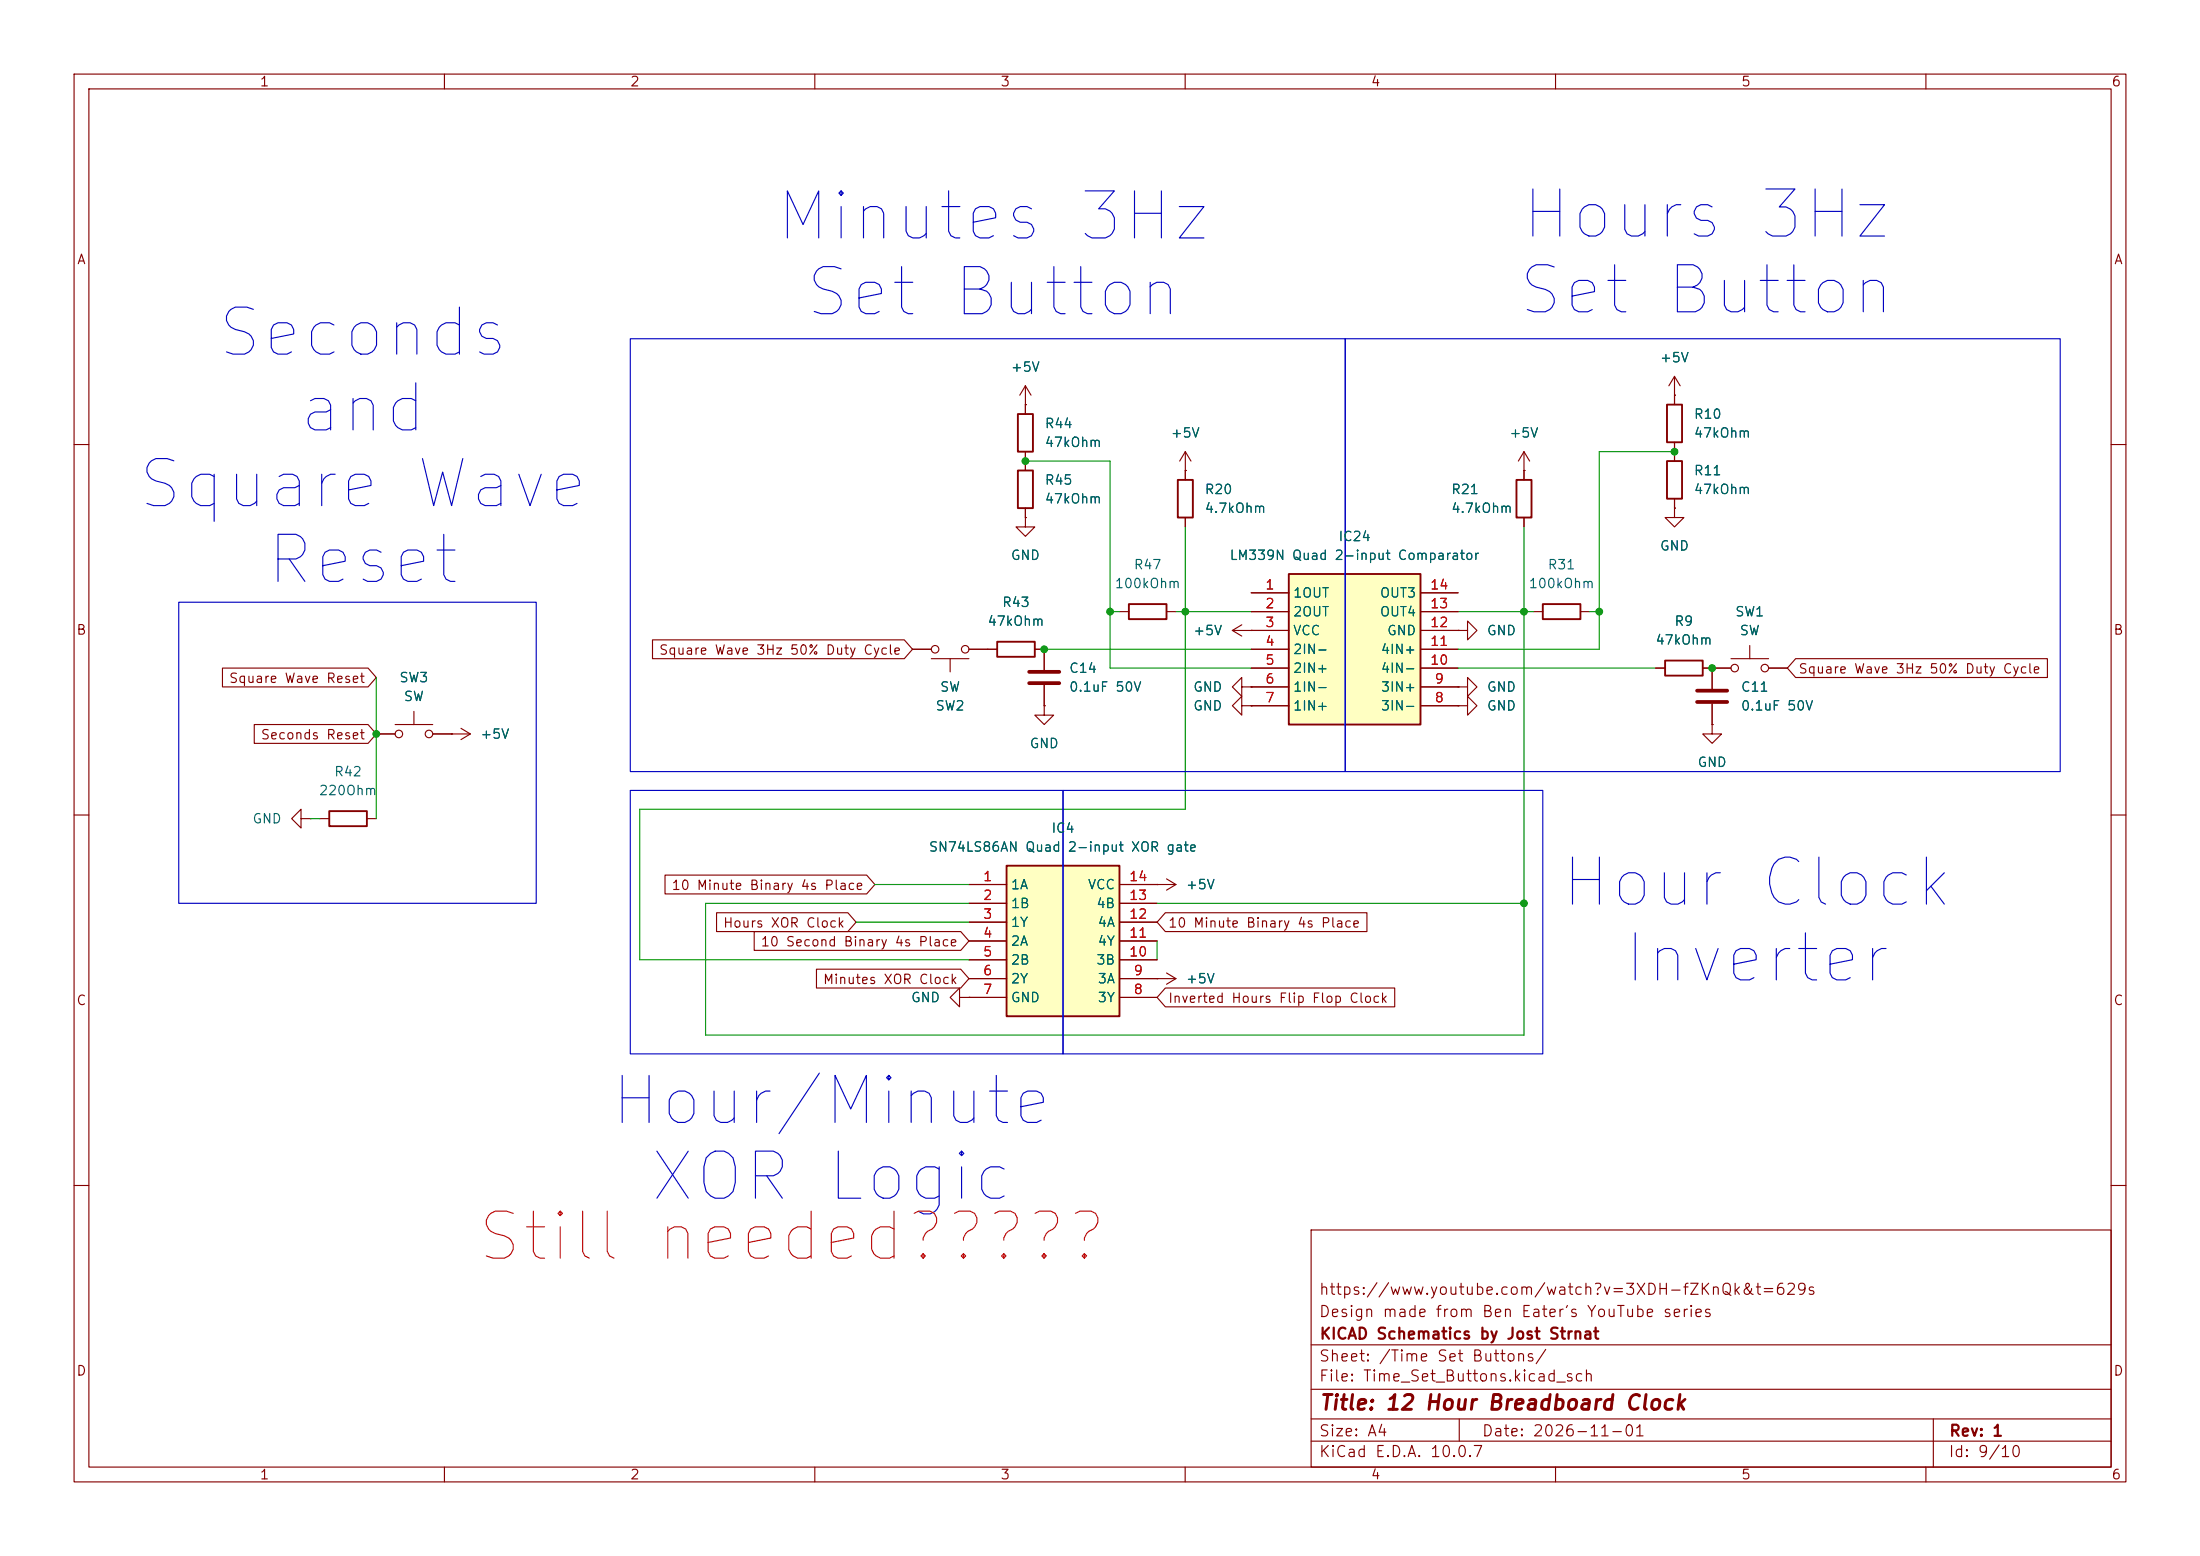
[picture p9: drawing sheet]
<svg xmlns="http://www.w3.org/2000/svg" width="297mm" height="210mm" viewBox="0 0 297 210" stroke-linecap="round" stroke-linejoin="round" font-family="sans-serif">
<g fill="none" stroke="#840000" stroke-width=".15">
<path d="M10 10h277v190h-277zM12 12h273v186h-273zM60 10v2M110 10v2M160 10v2M210 10v2M260 10v2M10 60h2M160 63.5v1.3M160 69.9v1.2M226.1 68.6v1.3h1.2l-1.2 1.2-1.3-1.2h1.3M226.1 68.6h.1"/>
<path d="M226.1 61v1.2M226.1 67.3v1.3M285 60h2M50.8 99.1h2.5M53.3 97.8h5.1M55.9 96v1.8M58.4 99.1h5.1M61 99.1h.1M62.2 98.3l1.3 .8M63.5 99.1l-1.3 .7M123.2 87.6h2.5M125.7 88.9h5.1"/>
<path d="M128.3 88.9v1.8M130.8 87.6h3.8M139.7 87.6h1.3v2.8M141 92.5v2.8M223.5 90.2h1.3M229.9 90.2h1.2M231.1 97.8v1.3h1.3l-1.3 1.2-1.2-1.2h1.2M231.1 97.8h.1M10 110h2M285 110h2M10 160h2M177 166h108v32h-108z"/>
<path d="M285 160h2M60 198v2M110 198v2M160 198v2M177 194.5h108M177 191.5h108M177 187.5h108M177 181.5h108M197 191.5v3M210 198v2M260 198v2M261 191.5v6.5"/>
<circle cx="53.8" cy="99.1" r=".51"/>
<circle cx="57.9" cy="99.1" r=".51"/>
<circle cx="126.2" cy="87.6" r=".51"/>
<circle cx="130.3" cy="87.6" r=".51"/>
</g>
<path d="M159 64.8h2v5.1h-2zM225 62.2h2.1v5.1h-2.1zM134.6 86.6h5.1v2h-5.1zM224.8 89.2h5.1v2h-5.1z" fill="none" stroke="#840000" stroke-width=".25"/>
<path d="M138.9 92.2h4.1M138.9 90.7h4.1" fill="none" stroke="#840000" stroke-width=".51"/>
<path d="M174 77.5h17.8v20.3h-17.8z" fill="#ffffc2"/>
<path d="M137.4 55.9h2v5.1h-2zM225 54.6h2.1v5.1h-2.1zM137.4 63.5h2v5.1h-2zM174 77.5h17.8v20.3h-17.8zM204.7 64.8h2.1v5.1h-2.1zM152.4 81.5h5.1v2.1h-5.1zM208.3 81.5h5.1v2.1h-5.1z" fill="none" stroke="#840000" stroke-width=".25"/>
<g fill="none" stroke="#840000" stroke-width=".15">
<path d="M138.4 54.6h.1M138.4 52.1v3.8M138.4 52.1l-.7 1.2M138.4 52.1l.8 1.2M226.1 53.3h.1M226.1 50.8l-.8 1.3M226.1 50.8l.7 1.3M226.1 50.8v3.8M226.1 59.7v1.3M138.4 69.9v1.2h1.3l-1.3 1.3-1.2-1.3h1.2M138.4 69.9h.1M138.4 61v2.5"/>
<path d="M138.4 68.6v1.3M160 63.5h.1M160 61l-.7 1.2M160 61l.8 1.2M160 61v2.5M205.7 63.5h.1M205.7 61v3.8M205.7 69.9v1.2M205.7 61l-.7 1.2M205.7 61l.8 1.2M141 95.3v1.2h1.2l-1.2 1.3-1.3-1.3h1.3M141 95.3h.1"/>
<path d="M151.1 82.6h1.3M157.5 82.6h1.2M166.4 85.1h7.6M166.4 85.1l1.2 .8M167.6 92.7v-1.3l-1.2 1.3 1.2 1.3v-1.3h1.3M167.6 95.3v-1.3l-1.2 1.3 1.2 1.2v-1.2h1.3M167.6 84.3l-1.2 .8M168.9 85.1h.1M168.9 92.7h.1M168.9 95.3h.1M168.9 80h5.1M168.9 82.6h5.1"/>
<path d="M168.9 87.6h5.1M168.9 90.2h5.1M168.9 92.7h5.1M168.9 95.3h5.1M191.8 80h5M191.8 82.6h5M191.8 85.1h5M191.8 87.6h5M191.8 90.2h5M191.8 92.7h5M191.8 95.3h5M196.8 95.3h1.3v-1.3l1.3 1.3-1.3 1.2v-1.2"/>
<path d="M196.8 95.3h.1M196.8 92.7h1.3v-1.3l1.3 1.3-1.3 1.3v-1.3M196.8 92.7h.1M196.8 85.1h1.3v-1.3l1.3 1.3-1.3 1.3v-1.3M196.8 85.1h.1M207 82.6h1.3M213.4 82.6h1.2M231.1 95v2.8M233.7 90.2h-2.6v2.8M233.7 88.9h5.1M236.2 87.1v1.8M238.8 90.2h2.5"/>
<path d="M40.6 110.5v-1.3l-1.2 1.3 1.2 1.3v-1.3h1.3M41.9 110.5h.1"/>
<circle cx="234.2" cy="90.2" r=".51"/>
<circle cx="238.3" cy="90.2" r=".51"/>
</g>
<path d="M229.1 93.2h4.1M229.1 94.7h4.1" fill="none" stroke="#840000" stroke-width=".51"/>
<path d="M135.9 116.8h15.2v20.4h-15.2z" fill="#ffffc2"/>
<path d="M44.4 109.5h5.1v2h-5.1zM135.9 116.8h15.2v20.4h-15.2z" fill="none" stroke="#840000" stroke-width=".25"/>
<g fill="none" stroke="#840000" stroke-width=".15">
<path d="M138.4 54.6h.1M138.4 54.6v1.3M226.1 53.3h.1M226.1 53.3v1.3M226.1 59.7v2.5M138.4 69.9h.1M138.4 61v2.5M138.4 68.6v1.3M160 63.5h.1M160 63.5v1.3M160 69.9v1.2M205.7 63.5h.1"/>
<path d="M205.7 63.5v1.3M205.7 69.9v1.2M226.1 68.6h.1M226.1 67.3v1.3M30 90.2h19.7l1.1 1.2-1.1 1.3h-19.7zM34.3 97.8h15.4l1.1 1.3-1.1 1.2h-15.4zM50.8 99.1h2.5M58.4 99.1h2.6M61 99.1h.1M88.1 86.4h34l1.1 1.2-1.1 1.3h-34zM123.2 87.6h2.5M130.8 87.6h3.8"/>
<path d="M139.7 87.6h1.3v2.8M141 95.3h.1M141 92.5v2.8M168.9 92.7h.1M168.9 85.1h.1M168.9 95.3h.1M168.9 87.6h5.1M168.9 80h5.1M168.9 82.6h5.1M168.9 85.1h5.1M168.9 90.2h5.1M168.9 92.7h5.1"/>
<path d="M168.9 95.3h5.1M191.8 87.6h5M191.8 80h5M191.8 82.6h5M191.8 85.1h5M191.8 90.2h5M191.8 92.7h5M191.8 95.3h5M196.8 85.1h.1M196.8 92.7h.1M196.8 95.3h.1M223.5 90.2h1.3"/>
<path d="M229.9 90.2h3.8M231.1 97.8h.1M231.1 90.2v2.8M231.1 95v2.8M238.8 90.2h2.5M242.4 88.9h34v2.5h-34l-1.1-1.2zM43.2 110.5h1.2M49.5 110.5h1.3M89.8 118.1h27.2l1.1 1.3-1.1 1.3h-27.2zM130.8 119.4h5.1M151.1 119.4h7.6M156.2 119.4h.1"/>
<path d="M157.5 118.6l1.2 .8M158.7 119.4l-1.2 .7M96.7 123.2h17.8l1.1 1.3-1.1 1.2h-17.8zM101.8 125.7h27.9l1.1 1.3-1.1 1.3h-27.9zM110.2 130.8h19.5l1.1 1.3-1.1 1.3h-19.5zM129.5 134.6v-1.2l-1.2 1.2 1.2 1.3v-1.3h1.3M130.8 134.6h.1M130.8 121.9h5.1M130.8 124.5h5.1M130.8 127h5.1M130.8 129.5h5.1M130.8 132.1h5.1"/>
<path d="M130.8 134.6h5.1M151.1 121.9h5.1M151.1 124.5h5.1M151.1 127h5.1M151.1 129.5h5.1M151.1 132.1h7.6M151.1 134.6h5.1M156.2 132.1h.1M157.3 123.2h27.2v2.5h-27.2l-1.1-1.2zM157.3 133.3h31v2.6h-31l-1.1-1.3zM157.5 131.3l1.2 .8M158.7 132.1l-1.2 .7"/>
</g>
<g fill="none" stroke="#009600" stroke-width=".15">
<path d="M138.4 62.2h11.5v28h19M160 71.1v38.1h-73.6v20.3h44.4M205.7 71.1v68.6h-110.5v-17.8h35.6M226.1 61h-10.2v26.6h-19.1M50.8 91.4v19.1M141 87.6h27.9M149.9 82.6h1.2M158.7 82.6h10.2M196.8 82.6h10.2M196.8 90.2h26.7M214.6 82.6h1.3M41.9 110.5h1.3"/>
<path d="M118.1 119.4h12.7M115.6 124.5h15.2M156.2 127v2.5M156.2 121.9h49.5"/>
</g>
<path d="M85.1 45.7h96.5v58.4h-96.5zM181.6 45.7h96.5v58.4h-96.5zM24.1 81.3h48.3v40.6h-48.3zM85.1 106.7h58.4v35.5h-58.4zM143.5 106.7h64.8v35.5h-64.8z" fill="none" stroke="#0000c2" stroke-width=".15"/>
<g fill="#009600" stroke="#009600" stroke-width=".14">
<circle cx="138.4" cy="62.2" r=".46"/>
<circle cx="226.1" cy="61" r=".46"/>
<circle cx="205.7" cy="82.6" r=".46"/>
<circle cx="215.9" cy="82.6" r=".46"/>
<circle cx="231.1" cy="90.2" r=".46"/>
<circle cx="141" cy="87.6" r=".46"/>
<circle cx="149.9" cy="82.6" r=".46"/>
<circle cx="160" cy="82.6" r=".46"/>
<circle cx="205.7" cy="121.9" r=".46"/>
<circle cx="50.8" cy="99.1" r=".46"/>
</g>
<g font-size="6.3" fill="#0000c2">
<text x="104.1" y="34">Minutes 3Hz</text>
<text x="204.8" y="33.8">Hours 3Hz</text>
<text x="108.1" y="44.3">Set Button</text>
<text x="204.3" y="44">Set Button</text>
<text x="28.7" y="49.7">Seconds</text>
<text x="39.8" y="59.9">and</text>
<text x="18" y="70.2">Square Wave</text>
<text x="35.4" y="80.4">Reset</text>
<text x="210.1" y="123.9">Hour Clock</text>
<text x="218.6" y="134.2">Inverter</text>
<text x="81.8" y="153.4">Hour/Minute</text>
<text x="87.1" y="163.6">XOR Logic</text>
</g>
<text font-size="6.3" fill="#f00" x="63.8" y="171.7">Still needed?????</text>
<text font-size="2" fill="#840000" x="178" y="190.8">Title: 12 Hour Breadboard Clock</text>
<g font-size="1.5" fill="#840000">
<text x="178" y="178.1">Design made from Ben Eater's YouTube series</text>
<text x="178" y="175.1">https://www.youtube.com/watch?v=3XDH-fZKnQk&amp;t=629s</text>
<text x="178" y="184.1">Sheet: /Time Set Buttons/</text>
<text x="178" y="181.1">KICAD Schematics by Jost Strnat</text>
<text x="178" y="186.8">File: Time_Set_Buttons.kicad_sch</text>
<text x="178" y="197">KiCad E.D.A. 10.0.7</text>
<text x="178" y="194.2">Size: A4</text>
<text x="200" y="194.2">Date: 2026-11-01</text>
<text x="263" y="197">Id: 9/10</text>
<text x="263" y="194.2">Rev: 1</text>
</g>
<g font-size="1.3" fill="#840000">
<text x="35" y="12">1</text>
<text x="85" y="12">2</text>
<text x="135" y="12">3</text>
<text x="185" y="12">4</text>
<text x="235" y="12">5</text>
<text x="285" y="12">6</text>
<text x="10.3" y="36">A</text>
<text x="285.3" y="36">A</text>
<text x="10.2" y="86">B</text>
<text x="88.9" y="88.7">Square Wave 3Hz 50% Duty Cycle</text>
<text x="285.2" y="86">B</text>
<text x="30.8" y="92.5">Square Wave Reset</text>
<text x="242.7" y="91.2">Square Wave 3Hz 50% Duty Cycle</text>
<text x="35.1" y="100.1">Seconds Reset</text>
<text x="90.6" y="120.4">10 Minute Binary 4s Place</text>
<text x="97.5" y="125.5">Hours XOR Clock</text>
<text x="157.6" y="125.5">10 Minute Binary 4s Place</text>
<text x="102.6" y="128.1">10 Second Binary 4s Place</text>
<text x="10.2" y="136">C</text>
<text x="111" y="133.1">Minutes XOR Clock</text>
<text x="157.6" y="135.7">Inverted Hours Flip Flop Clock</text>
<text x="285.2" y="136">C</text>
<text x="10.2" y="186">D</text>
<text x="285.2" y="186">D</text>
<text x="35" y="200">1</text>
<text x="85" y="200">2</text>
<text x="135" y="200">3</text>
<text x="185" y="200">4</text>
<text x="235" y="200">5</text>
<text x="285" y="200">6</text>
</g>
<g font-size="1.3" fill="#006464">
<text x="136.4" y="50.5">+5V</text>
<text x="224" y="49.2">+5V</text>
<text x="141" y="58.1">R44</text>
<text x="158" y="59.4">+5V</text>
<text x="203.7" y="59.4">+5V</text>
<text x="228.6" y="56.8">R10</text>
<text x="228.6" y="59.4">47kOhm</text>
<text x="141" y="60.7">47kOhm</text>
<text x="141" y="65.7">R45</text>
<text x="228.6" y="64.5">R11</text>
<text x="141" y="68.3">47kOhm</text>
<text x="162.5" y="67">R20</text>
<text x="162.5" y="69.5">4.7kOhm</text>
<text x="195.8" y="67">R21</text>
<text x="195.8" y="69.5">4.7kOhm</text>
<text x="228.6" y="67">47kOhm</text>
<text x="136.4" y="75.9">GND</text>
<text x="153" y="77.2">R47</text>
<text x="165.9" y="75.9">LM339N Quad 2-input Comparator</text>
<text x="180.6" y="73.4">IC24</text>
<text x="208.8" y="77.2">R31</text>
<text x="224" y="74.6">GND</text>
<text x="135.2" y="82.2">R43</text>
<text x="150.4" y="79.7">100kOhm</text>
<text x="174.5" y="81">1OUT</text>
<text x="174.5" y="83.5">2OUT</text>
<text x="186.2" y="83.5">OUT4</text>
<text x="186.2" y="81">OUT3</text>
<text x="206.3" y="79.7">100kOhm</text>
<text x="234.2" y="83.5">SW1</text>
<text x="133.2" y="84.8">47kOhm</text>
<text x="161" y="86.1">+5V</text>
<text x="174.5" y="86.1">VCC</text>
<text x="174.5" y="88.6">2IN-</text>
<text x="186.3" y="88.6">4IN+</text>
<text x="187.2" y="86.1">GND</text>
<text x="200.6" y="86.1">GND</text>
<text x="223.4" y="87.3">47kOhm</text>
<text x="226" y="84.8">R9</text>
<text x="234.8" y="86.1">SW</text>
<text x="53.8" y="92.4">SW3</text>
<text x="54.4" y="94.9">SW</text>
<text x="126.8" y="93.7">SW</text>
<text x="144.2" y="91.1">C14</text>
<text x="144.2" y="93.7">0.1uF 50V</text>
<text x="161" y="93.7">GND</text>
<text x="174.5" y="91.1">2IN+</text>
<text x="174.5" y="93.7">1IN-</text>
<text x="186.3" y="93.7">3IN+</text>
<text x="186.3" y="91.1">4IN-</text>
<text x="200.6" y="93.7">GND</text>
<text x="234.9" y="93.7">C11</text>
<text x="64.8" y="100">+5V</text>
<text x="126.2" y="96.2">SW2</text>
<text x="138.9" y="101.3">GND</text>
<text x="161" y="96.2">GND</text>
<text x="174.5" y="96.2">1IN+</text>
<text x="186.3" y="96.2">3IN-</text>
<text x="200.6" y="96.2">GND</text>
<text x="234.9" y="96.2">0.1uF 50V</text>
<text x="43" y="107.6">220Ohm</text>
<text x="45" y="105.1">R42</text>
<text x="229.1" y="103.8">GND</text>
<text x="34" y="111.5">GND</text>
<text x="141.8" y="112.7">IC4</text>
<text x="125.3" y="115.3">SN74LS86AN Quad</text>
<text x="144" y="115.3">2-input XOR gate</text>
<text x="136.4" y="120.3">1A</text>
<text x="136.4" y="122.9">1B</text>
<text x="136.4" y="125.4">1Y</text>
<text x="146.8" y="120.3">VCC</text>
<text x="147.9" y="122.9">4B</text>
<text x="148.1" y="125.4">4A</text>
<text x="160" y="120.3">+5V</text>
<text x="136.4" y="128">2A</text>
<text x="136.4" y="130.5">2B</text>
<text x="147.9" y="130.5">3B</text>
<text x="148.1" y="128">4Y</text>
<text x="122.9" y="135.6">GND</text>
<text x="136.4" y="133">2Y</text>
<text x="136.4" y="135.6">GND</text>
<text x="148.1" y="135.6">3Y</text>
<text x="148.1" y="133">3A</text>
<text x="160" y="133">+5V</text>
</g>
<g font-size="1.3" fill="#a90000">
<text x="170.7" y="79.9">1</text>
<text x="170.7" y="82.4">2</text>
<text x="193" y="82.4">13</text>
<text x="193" y="79.9">14</text>
<text x="170.7" y="85">3</text>
<text x="170.7" y="87.5">4</text>
<text x="193" y="87.5">11</text>
<text x="193" y="85">12</text>
<text x="170.7" y="90">5</text>
<text x="170.7" y="92.6">6</text>
<text x="170.7" y="95.1">7</text>
<text x="193" y="90">10</text>
<text x="193.6" y="95.1">8</text>
<text x="193.6" y="92.6">9</text>
<text x="132.6" y="119.2">1</text>
<text x="152.3" y="119.2">14</text>
<text x="132.6" y="121.8">2</text>
<text x="132.6" y="124.3">3</text>
<text x="152.3" y="124.3">12</text>
<text x="152.3" y="121.8">13</text>
<text x="132.6" y="126.9">4</text>
<text x="132.6" y="129.4">5</text>
<text x="132.6" y="131.9">6</text>
<text x="152.3" y="129.4">10</text>
<text x="152.3" y="126.9">11</text>
<text x="152.9" y="131.9">9</text>
<text x="132.6" y="134.5">7</text>
<text x="152.9" y="134.5">8</text>
</g>
</svg>
